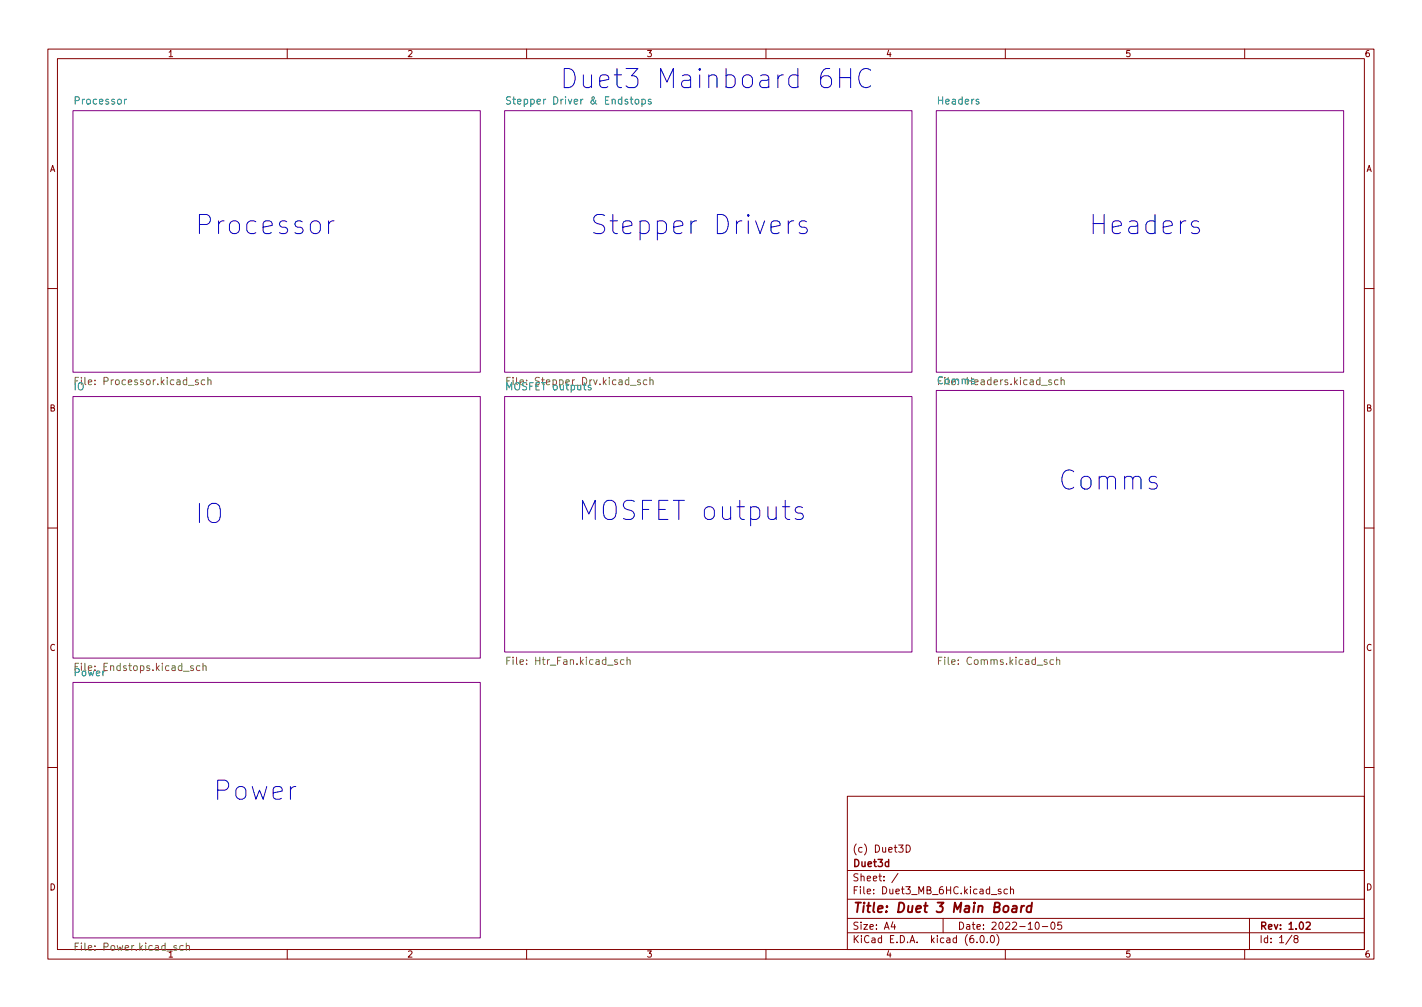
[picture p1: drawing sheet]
<svg xmlns="http://www.w3.org/2000/svg" width="297mm" height="210mm" viewBox="0 0 297 210" stroke-linecap="round" stroke-linejoin="round" font-family="sans-serif">
<g fill="none" stroke="#840000" stroke-width=".21">
<path d="M10 10.2h277v190.1h-277zM12 12.2h273v186.1h-273zM60 10.2v2M110 10.2v2M160 10.2v2M210 10.2v2M260 10.2v2M10 60.2h2M285 60.2h2M10 110.2h2M285 110.2h2M10 160.2h2"/>
<path d="M177 166.3h108v32h-108zM189.3 176.4a.76 .76 0 0 1 .9 .8 .76 .76 0 0 1-.9 .7zM285 160.2h2M60 198.3v2M110 198.3v2M160 198.3v2M177 194.8h108M177 191.8h108M177 187.8h108M177 181.8h108M186.5 192.5l-.4 1h1M186.9 193v1"/>
<path d="M187.6 182.4l-1.3 1.9M197 191.8v3M204.1 196.7v.1M204.9 195.4l.2-.1a.8 .8 0 0 1 .5 .8 .8 .8 0 0 1-.5 .7 1 1 0 0 1-.2-1.4zM206.2 196.7v.1M207.1 195.4l.1-.1a.8 .8 0 0 1 .5 .8 .8 .8 0 0 1-.5 .7 1 1 0 0 1-.1-1.4zM207.1 186.8h1.1M208.2 195.1a1.72 1.72 0 0 1 0 2.3M209.1 185.7l-.4-.1-.2 .2 .1 .3 .5 .1v.4h-.6M210 198.3v2M210.4 185.7l-.4-.1-.3 .3 .2 .7h.5M211.1 185.8l.2-.2 .3 .1 .1 .9"/>
<path d="M211.1 185.1v1.5M216.4 192.6l.2-.1a.8 .8 0 0 1 .5 .8 .8 .8 0 0 1-.5 .7 1 1 0 0 1-.2-1.4zM217.7 193.5h1.2M219.7 192.6l.2-.1a.8 .8 0 0 1 .5 .8 .8 .8 0 0 1-.5 .7 1 1 0 0 1-.2-1.4zM221.7 192.5h-.7l-.1 .7 .2-.1 .5 .1 .2 .2-.1 .5-.2 .1-.6-.1M260 198.3v2M261 191.8v6.5M269.9 195.3l-1.3 1.9M270.6 196l-.3-.3 .1-.2 .2-.2 .4 .1 .2 .2-.1 .2-.7 .2-.1 .3v.2l.3 .3h.4l.2-.3-.1-.4-.2-.1"/>
</g>
<path d="M272.8 192.7l.6-.2 .3 .5-.9 1h.9" fill="none" stroke="#840000" stroke-width=".3"/>
<path d="M211.6 189.2h.7v1.3M212.4 189.6l-.7 .1a.4 .4 0 0 0-.3 .3 .4 .4 0 0 0 .2 .5l.7-.1M213.4 189.1l-.2 1.4M214 189.1l-.4 .1-.3 .3M215.5 189.2a.66 .66 0 0 0-1 .3l-.1 .6 .2 .3h.7M215.6 188.5l-.3 2" fill="none" stroke="#840000" stroke-width=".4"/>
<g fill="#fff" stroke="#fff" stroke-width=".21">
<path d="M105.4 23.1h85.1v54.6h-85.1z"/>
<path d="M105.4 82.8h85.1v53.3h-85.1z"/>
<path d="M15.2 23.1h85.1v54.6h-85.1z"/>
<path d="M15.2 142.5h85.1v53.3h-85.1z"/>
<path d="M15.2 82.8h85.1v54.6h-85.1z"/>
<path d="M195.6 23.1h85.1v54.6h-85.1z"/>
<path d="M195.6 81.5h85.1v54.6h-85.1z"/>
</g>
<path d="M15.2 23.1h85.1v54.6h-85.1zM105.4 23.1h85.1v54.6h-85.1zM195.6 23.1h85.1v54.6h-85.1zM15.2 82.8h85.1v54.6h-85.1zM105.4 82.8h85.1v53.3h-85.1zM195.6 81.5h85.1v54.6h-85.1zM15.2 142.5h85.1v53.3h-85.1z" fill="none" stroke="#840084" stroke-width=".21"/>
<path d="M26.4 20.7l-.4 .3M106.7 20.3l-.6-.1-.3 .3 .1 .4 .7 .3v.4l-.2 .1h-.6M132.7 20.9l.2-.2 .5 .2v.5l-.1 .3h-.4l-.2-.1zM134.1 20.8l.4-.1 .3 .3-.1 .7h-.6M134.1 20.7v1.5M136 20.8l-.4-.1-.2 .2 .1 .3 .5 .1v.4h-.6" fill="none" stroke="#008484" stroke-width=".21"/>
<g fill="none" stroke="#848400" stroke-width=".21">
<path d="M16.4 78.8h-.7v1.5M42.8 79.4l-.5-.1-.3 .3 .2 .6h.6M43.4 79.4l.2-.1 .4 .1 .1 .9M43.4 78.8v1.5M106.6 78.8h-.7v1.5M135.1 79.4l-.4-.1-.3 .3 .1 .6h.6M135.8 79.4l.2-.1 .3 .1 .1 .9M135.8 78.8v1.5M221 79.4l-.4-.1-.3 .3 .1 .6h.6M221.7 79.4l.2-.1 .3 .1 .1 .9M221.7 78.8v1.5M16.4 138.5h-.7v1.5"/>
<path d="M41.8 139.1l-.5-.1-.3 .3 .2 .6h.6M42.4 139.1l.2-.1 .4 .1 .1 .9M42.4 138.5v1.5M105.9 137.9h.5M106.6 137.2h-.7v1.5M130.3 137.8l-.4-.1-.3 .3 .1 .7h.6M131 137.9l.2-.2 .4 .1v.9M131 137.2v1.5M196 137.9h.5M196.8 137.2h-.8v1.5M220.1 137.8l-.5-.1-.3 .3 .2 .7h.6M220.7 137.9l.2-.2 .4 .1 .1 .9"/>
<path d="M220.7 137.2v1.5M15.7 197.6h.5M16.4 196.9h-.7v1.5M38.3 197.5l-.5-.1-.3 .3 .2 .7h.6M38.9 197.6l.2-.2 .4 .1 .1 .9M38.9 196.9v1.5"/>
</g>
<path d="M175.4 14.3v4M175.4 16.2h2.3M177.7 14.3v4M181.9 14.7a1.49 1.49 0 0 0-1.7-.2 1.49 1.49 0 0 0-.8 1.5 1.69 1.69 0 0 0 .5 1.8 1.69 1.69 0 0 0 1.8 .3l.2-.2M68.6 46.1v2.7M69.8 46.1a1.02 1.02 0 0 0-1.2 .8M164.7 46.1v2.7M165.8 46.1a1.02 1.02 0 0 0-1.1 .8M168.5 46.3l-.4-.2h-.6l-.4 .2-.2 .4 .2 .6 1.4 .3 .2 .4-.2 .6-.4 .2h-.8l-.4-.2M250.4 46.3l-.4-.2h-.6l-.3 .2-.2 .4 .2 .6 1.3 .3 .2 .4-.2 .6-.4 .2h-.8l-.3-.2M167.6 106l-.3-.2h-.6l-.4 .2-.2 .4 .2 .5 1.3 .4 .2 .4-.2 .6-.3 .2h-.8l-.4-.2" fill="none" stroke="#0000c2" stroke-width=".21"/>
<g font-size="5.6" fill="#0000c2">
<text x="116.8" y="18.5">Duet3 Mainboard 6HC</text>
<text x="40.6" y="49">Processor</text>
<text x="123.2" y="49">Stepper Drivers</text>
<text x="227.3" y="49">Headers</text>
<text x="221" y="102.3">Comms</text>
<text x="40.6" y="109.3">IO</text>
<text x="120.6" y="108.7">MOSFET outputs</text>
<text x="44.4" y="167.1">Power</text>
</g>
<text font-size="2.8" fill="#840000" x="178" y="190.6">Title: Duet 3 Main Board</text>
<g font-size="2.1" fill="#008484">
<text x="15.8" y="21.8">Processor</text>
<text x="107.4" y="21.8">Stepper Driver &amp; Endstops</text>
<text x="196.1" y="21.8">Headers</text>
<text x="15.4" y="81.5">IO</text>
<text x="106" y="81.5">MOSFET outputs</text>
<text x="106.9" y="80.4">File: Stepper_Drv.kicad_sch</text>
<text x="195.9" y="80.2">Comms</text>
</g>
<g font-size="2.1" fill="#848400">
<text x="16.8" y="80.4">File: Processor.kicad_sch</text>
<text x="197.1" y="80.4">File: Headers.kicad_sch</text>
<text x="15.5" y="141.2">Power</text>
<text x="16.6" y="140.1">File: Endstops.kicad_sch</text>
<text x="106.8" y="138.8">File: Htr_Fan.kicad_sch</text>
<text x="196.9" y="138.8">File: Comms.kicad_sch</text>
<text x="16.5" y="198.5">File: Power.kicad_sch</text>
</g>
<g font-size="2.1" fill="#840000">
<text x="178" y="178">(c) Duet3D</text>
<text x="178" y="184">Sheet: /</text>
<text x="178" y="181">Duet3d</text>
<text x="178" y="186.7">File: Duet3_MB_6HC.kicad_sch</text>
<text x="178" y="196.9">KiCad E.D.A. kicad (6.0.0)</text>
<text x="178" y="194.1">Size: A4</text>
<text x="200" y="194.1">Date: 2022-10-05</text>
<text x="263" y="194.1">Rev: 1.02</text>
<text x="263" y="196.9">Id: 1/8</text>
</g>
<g font-size="1.8" fill="#840000">
<text x="35" y="11.9">1</text>
<text x="85" y="11.9">2</text>
<text x="135" y="11.9">3</text>
<text x="185" y="11.9">4</text>
<text x="235" y="11.9">5</text>
<text x="285" y="11.9">6</text>
<text x="10.3" y="35.9">A</text>
<text x="285.3" y="35.9">A</text>
<text x="10.3" y="85.9">B</text>
<text x="285.3" y="85.9">B</text>
<text x="10.3" y="135.9">C</text>
<text x="285.3" y="135.9">C</text>
<text x="10.3" y="185.9">D</text>
<text x="285.3" y="185.9">D</text>
<text x="85" y="199.9">2</text>
<text x="135" y="199.9">3</text>
<text x="185" y="199.9">4</text>
<text x="235" y="199.9">5</text>
<text x="285" y="199.9">6</text>
</g>
<text font-size="1.8" fill="#848400" x="35" y="199.9">1</text>
</svg>
